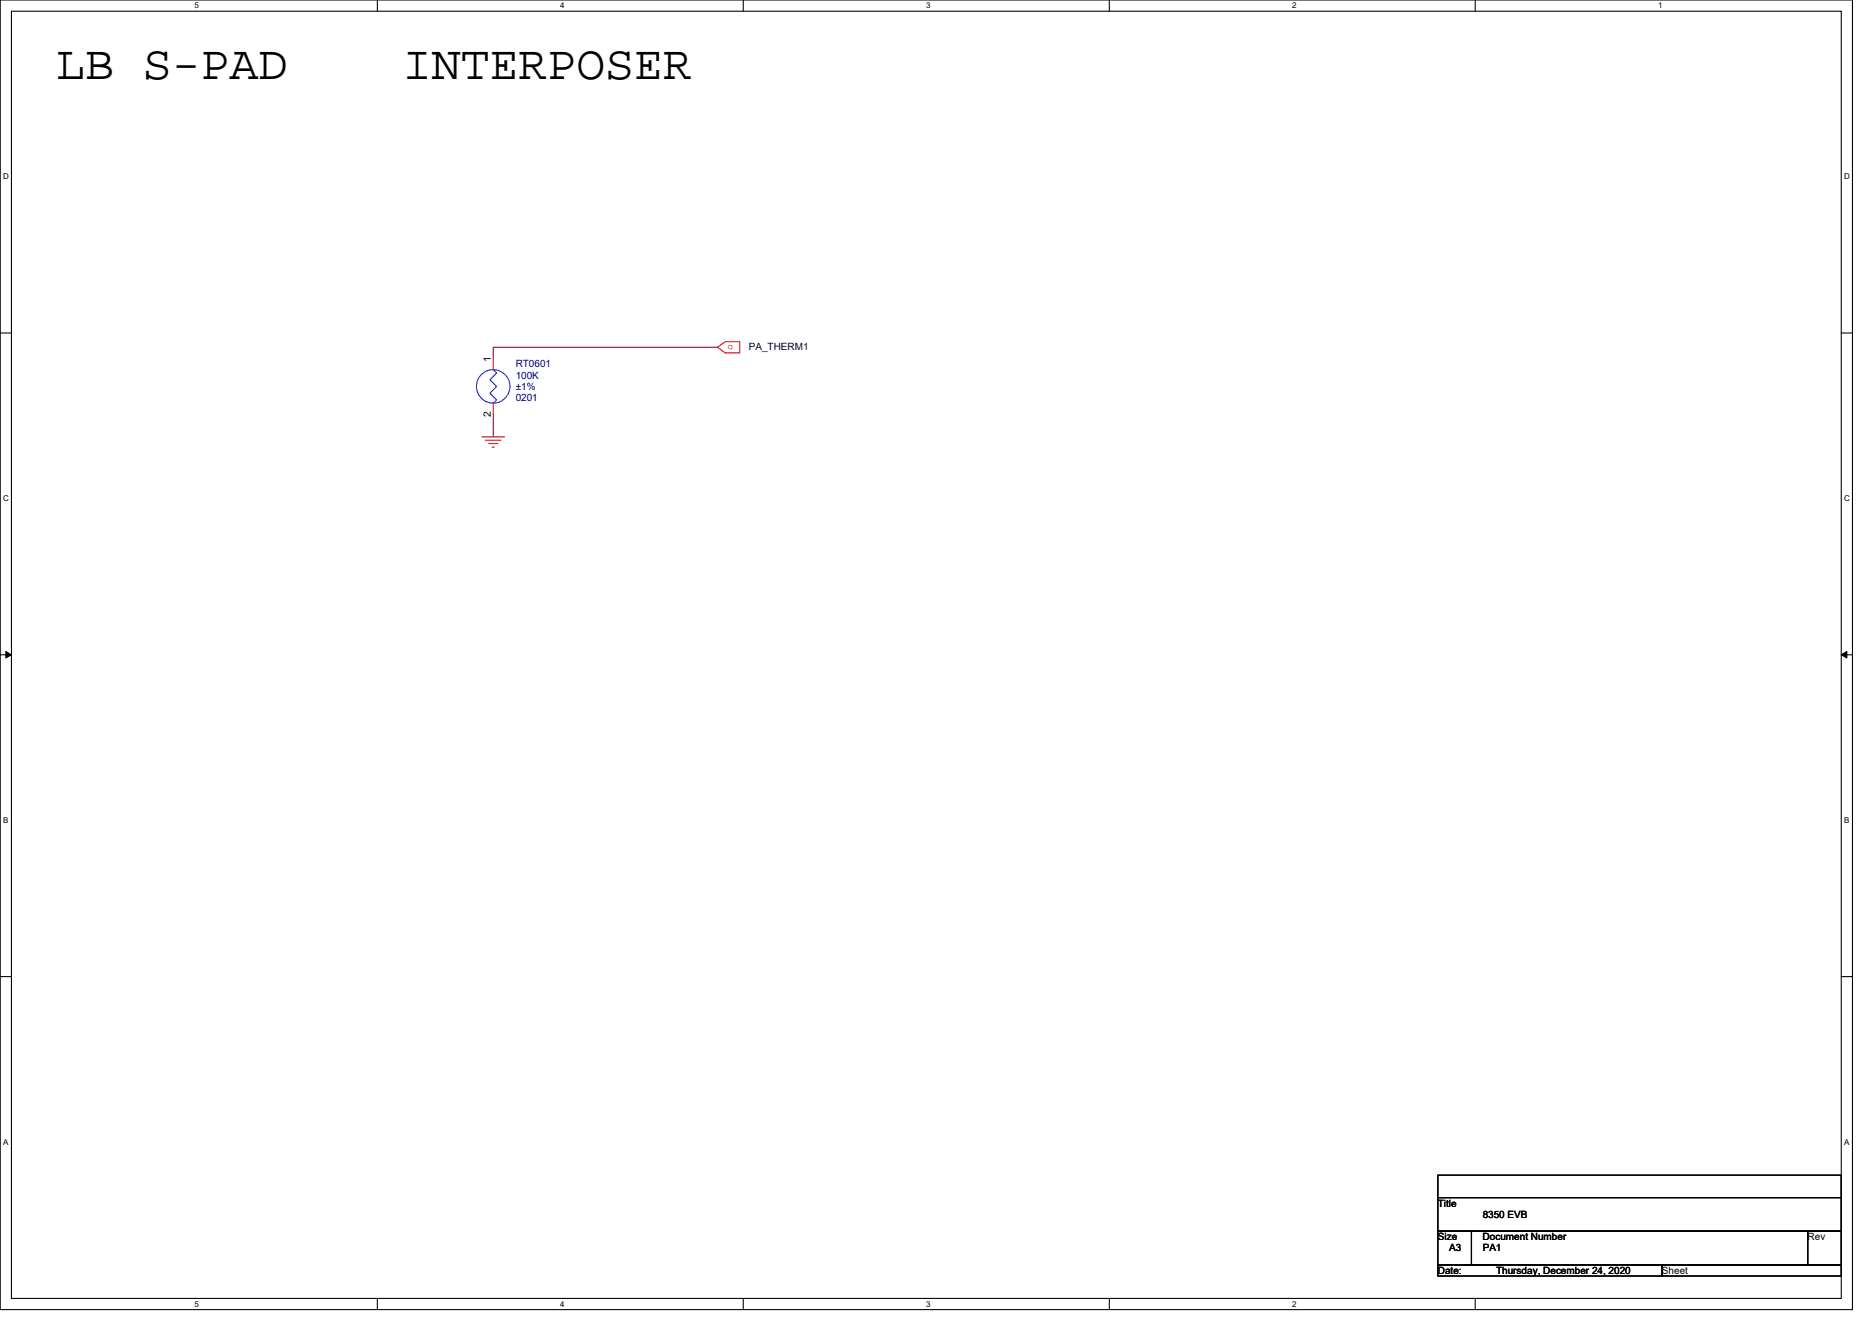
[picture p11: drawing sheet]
<svg xmlns="http://www.w3.org/2000/svg" width="297mm" height="210mm" viewBox="0 0 297 210" stroke-linecap="round" stroke-linejoin="round" font-family="sans-serif">
<path d="M0 0h293.9v207.9h-293.9zM1.8 1.8h290.4v204.3h-290.4z" fill="none" stroke="#000" stroke-width=".17"/>
<g fill="#fff">
<path d="M30.8 .2h.7v1.4h-.7z"/>
<path d="M30.8 206.3h.7v1.4h-.7z"/>
</g>
<path d="M59.9 0v1.8M59.9 206.1v1.8" fill="none" stroke="#000" stroke-width=".17"/>
<g fill="#fff">
<path d="M88.9 .2h.7v1.4h-.7z"/>
<path d="M88.9 206.3h.7v1.4h-.7z"/>
</g>
<path d="M117.9 0v1.8M117.9 206.1v1.8" fill="none" stroke="#000" stroke-width=".17"/>
<g fill="#fff">
<path d="M147 .2h.7v1.4h-.7z"/>
<path d="M147 206.3h.7v1.4h-.7z"/>
</g>
<path d="M176 0v1.8M176 206.1v1.8" fill="none" stroke="#000" stroke-width=".17"/>
<g fill="#fff">
<path d="M205 .2h.7v1.4h-.7z"/>
<path d="M205 206.3h.7v1.4h-.7z"/>
</g>
<path d="M234.1 0v1.8M234.1 206.1v1.8" fill="none" stroke="#000" stroke-width=".17"/>
<g fill="#fff">
<path d="M263.1 .2h.7v1.4h-.7z"/>
<path d="M.5 27.3h.9v1.4h-.9z"/>
<path d="M292.6 27.3h.9v1.4h-.9z"/>
<path d="M.5 78.4h.9v1.4h-.9z"/>
<path d="M292.6 78.4h.9v1.4h-.9z"/>
</g>
<path d="M0 52.9h1.8M292.2 52.9h1.7" fill="none" stroke="#000" stroke-width=".17"/>
<g fill="#fff">
<path d="M.5 129.5h.8v1.4h-.8z"/>
<path d="M292.6 129.5h.9v1.4h-.9z"/>
</g>
<path d="M0 103.9h1.8M292.2 103.9h1.7" fill="none" stroke="#000" stroke-width=".17"/>
<path d="M.9 103.4l.9 .5-.9 .5zM292.2 103.9l.8-.5v1z" fill="#000" stroke="#000" stroke-width=".16"/>
<g fill="#fff">
<path d="M.5 180.5h.8v1.4h-.8z"/>
<path d="M292.6 180.5h.9v1.4h-.9z"/>
</g>
<path d="M0 155h1.8M292.2 155h1.7M228.2 186.5h64v3.6h-64zM228.2 190.1h64v5.3h-64zM228.2 195.4h5.3v5.3h-5.3zM233.5 195.4h53.3v5.3h-53.3zM286.8 195.4h5.4v5.3h-5.4zM228.2 200.7h35.5v1.8h-35.5zM263.7 200.7h28.5v1.8h-28.5z" fill="none" stroke="#000" stroke-width=".17"/>
<path d="M78.3 56.9v1.8M113.8 55.1l1.3-.9h2.3v1.8h-2.3zM76.5 69.3h3.5M77 69.9h2.5M77.6 70.4h1.4M78.1 71h.3M78.3 64v1.8" fill="none" stroke="#f00" stroke-width=".17"/>
<g fill="none" stroke="#00f" stroke-width=".17">
<path d="M78.3 58.7l.5 .5-1.1 1.1 1.1 1-1.1 1.1 1.1 1.1-.5 .5"/>
<circle cx="78.3" cy="61.3" r="2.66"/>
</g>
<path d="M113.8 55.1h-35.5v1.8M78.3 65.8v3.5" fill="none" stroke="#800040" stroke-width=".17"/>
<g font-size="7.6">
<text x="8.9" y="12.6">LB S-PAD</text>
<text x="63.9" y="12.6">INTERPOSER</text>
</g>
<g font-size="1.6">
<text x="77.9" y="57.4" transform="rotate(-90 77.9 57.4)">1</text>
<text x="77.9" y="66.2" transform="rotate(-90 77.9 66.2)">2</text>
<text x="228.1" y="191.5">Title</text>
<text x="228.1" y="196.8">Size</text>
<text x="235.3" y="196.8">Document Number</text>
<text x="235.3" y="193.3">8350 EVB</text>
<text x="286.8" y="196.8">Rev</text>
<text x="228.1" y="202.2">Date:</text>
<text x="229.9" y="198.6">A3</text>
<text x="235.3" y="198.6">PA1</text>
<text x="237.4" y="202.2">Thursday, December 24, 2020</text>
<text x="263.7" y="202.2">Sheet</text>
</g>
<g font-size="1.6" fill="#000080">
<text x="81.8" y="58.3">RT0601</text>
<text x="81.8" y="60.1">100K</text>
<text x="81.8" y="61.9">±1%</text>
<text x="81.8" y="63.6">0201</text>
</g>
<text font-size="1.6" fill="#f00" x="116.3" y="54.7" transform="rotate(180 116.3 54.7)">o</text>
<text font-size="1.6" fill="#000040" x="118.8" y="55.5">PA_THERM1</text>
<g font-size="1.3">
<text x="30.8" y="1.3">5</text>
<text x="88.9" y="1.3">4</text>
<text x="147" y="1.3">3</text>
<text x="205" y="1.3">2</text>
<text x="263.1" y="1.3">1</text>
<text x=".5" y="28.4">D</text>
<text x="292.6" y="28.4">D</text>
<text x=".5" y="79.5">C</text>
<text x="292.6" y="79.5">C</text>
<text x=".5" y="130.6">B</text>
<text x="292.6" y="130.6">B</text>
<text x=".5" y="181.7">A</text>
<text x="292.6" y="181.7">A</text>
<text x="30.8" y="207.4">5</text>
<text x="88.9" y="207.4">4</text>
<text x="147" y="207.4">3</text>
<text x="205" y="207.4">2</text>
</g>
</svg>
